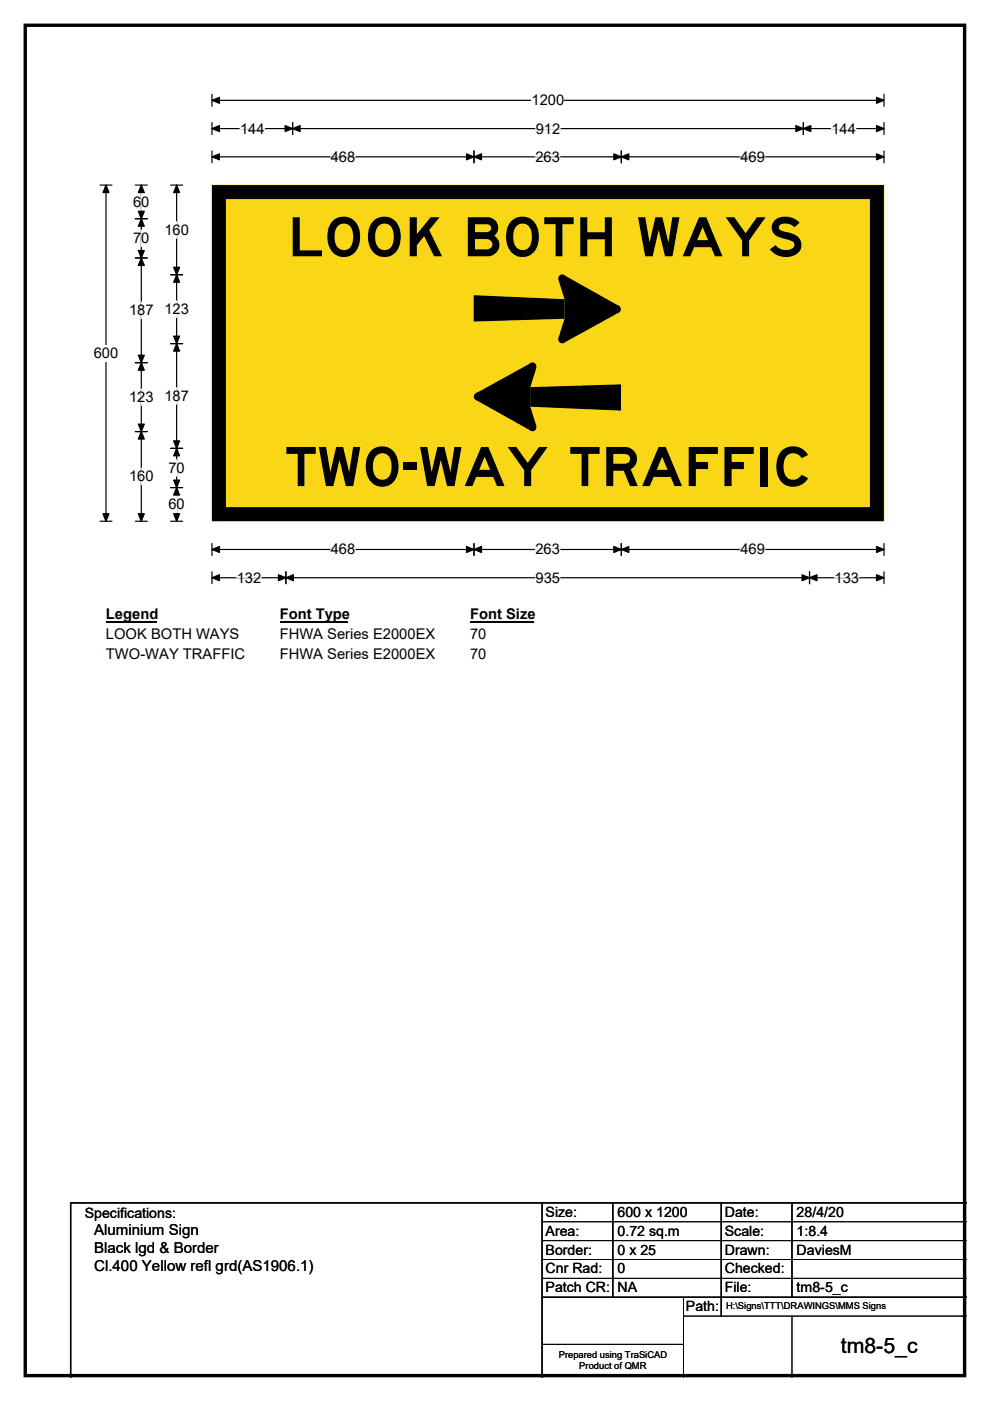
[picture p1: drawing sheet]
<svg xmlns="http://www.w3.org/2000/svg" width="210mm" height="297mm" viewBox="0 0 210 297" stroke-linecap="round" stroke-linejoin="round" font-family="sans-serif">
<path d="M5.4 5.4h199.2v286.3h-199.2z" fill="none" stroke="#000" stroke-width=".72"/>
<path d="M45 21.3h142.5M45 20v2.5M187.5 20v2.5" fill="none" stroke="#000" stroke-width=".25"/>
<path d="M45 21.3l1.5-.7v1.3zM185.9 20.6l1.6 .7-1.6 .6z" fill="#000" stroke="#000" stroke-width=".25"/>
<path d="M112.8 19.5h6.9v3.5h-6.9z" fill="#fff"/>
<g fill="none" stroke="#000" stroke-width=".25">
<path d="M21.2 39.2h2.5M22.5 39.2v71.3M45 27.3h142.5M45 26v2.5M45 32v2.5M45 33.3h142.5M62.1 26v2.5M100.5 32v2.5M131.8 32v2.5M170.4 26v2.5M187.5 26v2.5M187.5 32v2.5"/>
<path d="M21.2 110.5h2.5M45 115.2v2.6M45 116.5h142.5M100.5 115.2v2.6M131.8 115.2v2.6M187.5 115.2v2.6M45 121.2v2.6M45 122.5h142.5M60.6 121.2v2.6M171.7 121.2v2.6M187.5 121.2v2.6"/>
</g>
<g fill="#000" stroke="#000" stroke-width=".25">
<path d="M22.5 39.2l.6 1.6h-1.3zM45 27.3l1.5-.7v1.3zM45 33.3l1.5-.7v1.3zM62.1 27.3l1.5-.7v1.3zM60.5 26.6l1.6 .7-1.6 .6zM100.5 33.3l1.6-.7v1.3zM99 32.6l1.5 .7-1.5 .6zM130.2 32.6l1.6 .7-1.6 .6zM131.8 33.3l1.6-.7v1.3zM168.8 26.6l1.6 .7-1.6 .6zM170.4 27.3l1.6-.7v1.3zM185.9 26.6l1.6 .7-1.6 .6z"/>
<path d="M185.9 32.6l1.6 .7-1.6 .6zM21.8 108.9h1.3l-.6 1.6zM45 116.5l1.5-.6v1.2zM100.5 116.5l1.6-.6v1.2zM99 115.9l1.5 .6-1.5 .6zM130.2 115.9l1.6 .6-1.6 .6zM131.8 116.5l1.6-.6v1.2zM185.9 115.9l1.6 .6-1.6 .6zM45 122.5l1.5-.6v1.2zM60.6 122.5l1.6-.6v1.2zM59.1 121.9l1.5 .6-1.5 .6zM170.1 121.9l1.6 .6-1.6 .6z"/>
<path d="M171.7 122.5l1.6-.6v1.2zM185.9 121.9l1.6 .6-1.6 .6z"/>
</g>
<path d="M50.9 27.3h5.2M70.1 33.3h5.3M113.6 33.3h5.2M113.6 27.3h5.2M157 33.3h5.2M176.3 27.3h5.2M70.1 116.5h5.3M113.6 116.5h5.2M157 116.5h5.2M50.2 122.5h5.2M113.6 122.5h5.2M177 122.5h5.2" fill="none" stroke="#fff" stroke-width=".25"/>
<path d="M19.9 73.2h5.2v3.4h-5.2z" fill="#fff"/>
<g fill="none" stroke="#000" stroke-width=".25">
<path d="M28.7 39.2h2.5M30 39.2v71.3M36.2 39.2h2.5M37.5 39.2v71.3M28.7 46.4h2.5M28.7 54.7h2.5M36.2 58.3h2.5M28.7 76.9h2.5M36.2 72.9h2.5M28.7 91.5h2.5M36.2 95.1h2.5M28.7 110.5h2.5"/>
<path d="M36.2 110.5h2.5M36.2 103.4h2.5"/>
</g>
<g fill="#000" stroke="#000" stroke-width=".25">
<path d="M30 39.2l.6 1.6h-1.3zM37.5 39.2l.6 1.6h-1.3zM30 46.4l.6 1.6h-1.3zM29.3 53.1h1.3l-.6 1.6zM29.3 44.8h1.3l-.6 1.6zM30 54.7l.6 1.6h-1.3zM37.5 58.3l.6 1.5h-1.3zM36.8 56.7h1.3l-.6 1.6zM29.3 75.3h1.3l-.6 1.6zM30 76.9l.6 1.6h-1.3zM36.8 71.3h1.3l-.6 1.6zM37.5 72.9l.6 1.5h-1.3z"/>
<path d="M29.3 89.9h1.3l-.6 1.6zM30 91.5l.6 1.6h-1.3zM36.8 93.5h1.3l-.6 1.6zM37.5 95.1l.6 1.5h-1.3zM29.3 108.9h1.3l-.6 1.6zM36.8 101.8h1.3l-.6 1.6zM37.5 103.4l.6 1.6h-1.3zM36.8 108.9h1.3l-.6 1.6z"/>
</g>
<path d="M30 41.1v3.5M30 48.8v3.5M37.5 47v3.5M30 64.1v3.4M37.5 63.8v3.5M30 82.5v3.4M30 99.3v3.4M37.5 82.2v3.5M37.5 97.5v3.5M37.5 105.2v3.5" fill="none" stroke="#fff" stroke-width=".25"/>
<path d="M22.5 128.5h10.7v3.5h-10.7z" fill="#fff"/>
<path d="M22.5 131.8h10.7" fill="none" stroke="#000" stroke-width=".32"/>
<path d="M59.3 128.5h14.4v3.5h-14.4z" fill="#fff"/>
<path d="M59.3 131.8h14.4" fill="none" stroke="#000" stroke-width=".32"/>
<path d="M99.7 128.5h13.5v3.5h-13.5z" fill="#fff"/>
<path d="M99.7 131.8h13.5" fill="none" stroke="#000" stroke-width=".32"/>
<g fill="#fff">
<path d="M22.5 132.7h28.1v3.5h-28.1z"/>
<path d="M59.3 132.7h32.9v3.5h-32.9z"/>
<path d="M99.7 132.7h3.5v3.5h-3.5z"/>
<path d="M22.5 136.9h29.3v3.5h-29.3z"/>
<path d="M59.3 136.9h32.9v3.5h-32.9z"/>
<path d="M99.7 136.9h3.5v3.5h-3.5z"/>
</g>
<path d="M45 39.3h142.5v71.2h-142.5z" fill="#fad716"/>
<path d="M45 39.2h142.5v71.3h-142.5z" fill="none" stroke="#fad716" stroke-width=".21"/>
<path d="M46.4 40.7h139.6v68.3h-139.6z" fill="none" stroke="#000" stroke-width="3"/>
<g fill="#000">
<path d="M100.5 62.6l19.2 .8v4.2l-19.2 .6zM112.5 82.1l19.2-.6v5.6l-19.2-.9z"/>
<path d="M118.4 59.3l1.2-1 11.7 6.6v1.4l-11.7 6.4-1.2-1 1.3-4.1v-4.2z" fill-rule="evenodd"/>
<path d="M101 83.4l11.6-6.4 1.2 .9-1.3 4.2v4.1l1.3 4.2-1.2 .9-11.6-6.5z" fill-rule="evenodd"/>
<circle cx="119.2" cy="59" r=".82"/>
<circle cx="112.9" cy="77.7" r=".82"/>
<circle cx="119.2" cy="72" r=".82"/>
<circle cx="130.9" cy="65.6" r=".82"/>
<circle cx="101.3" cy="84.1" r=".82"/>
<circle cx="112.9" cy="90.6" r=".82"/>
</g>
<path d="M115 255v37M130 255v20M153 255v24M168 255v20M205 255h-190v37M115 275h90" fill="none" stroke="#000" stroke-width=".3"/>
<path d="M115 259h90M115 263h90M115 267h90M115 271h90M145 279h60M145 275v17M168 279v13M115 285h30" fill="none" stroke="#000" stroke-width=".21"/>
<g font-size="11.5">
<text x="61" y="54.4">LOOK BOTH WAYS</text>
<text x="60.4" y="103.1">TWO-WAY TRAFFIC</text>
</g>
<text font-size="4.5" x="178.4" y="286.9">tm8-5_c</text>
<g font-size="3.2">
<text x="20" y="261.9">Aluminium Sign</text>
<text x="20" y="265.7">Black lgd &amp; Border</text>
<text x="20" y="269.6">Cl.400 Yellow refl grd(AS1906.1)</text>
</g>
<g font-size="3.1">
<text x="112.8" y="22.3">1200</text>
<text x="50.9" y="28.3">144</text>
<text x="113.6" y="28.3">912</text>
<text x="176.3" y="28.3">144</text>
<text x="70.1" y="34.3">468</text>
<text x="113.6" y="34.3">263</text>
<text x="157" y="34.3">469</text>
<text x="28.2" y="43.9">60</text>
<text x="28.2" y="51.6">70</text>
<text x="34.9" y="49.8">160</text>
<text x="27.4" y="66.8">187</text>
<text x="34.9" y="66.6">123</text>
<text x="19.9" y="75.9">600</text>
<text x="27.4" y="85.3">123</text>
<text x="34.9" y="85">187</text>
<text x="35.7" y="100.3">70</text>
<text x="27.4" y="102.1">160</text>
<text x="35.7" y="108">60</text>
<text x="70.1" y="117.6">468</text>
<text x="113.6" y="117.6">263</text>
<text x="157" y="117.6">469</text>
<text x="50.2" y="123.5">132</text>
<text x="113.6" y="123.5">935</text>
<text x="177" y="123.5">133</text>
<text x="22.5" y="131.3">Legend</text>
<text x="59.3" y="131.3">Font Type</text>
<text x="99.7" y="131.3">Font Size</text>
<text x="22.5" y="135.5">LOOK BOTH WAYS</text>
<text x="59.3" y="135.5">FHWA Series E2000EX</text>
<text x="99.7" y="135.5">70</text>
<text x="22.5" y="139.7">TWO-WAY TRAFFIC</text>
<text x="59.3" y="139.7">FHWA Series E2000EX</text>
<text x="99.7" y="139.7">70</text>
</g>
<g font-size="3">
<text x="115.7" y="258">Size:</text>
<text x="131" y="258">600 x 1200</text>
<text x="153.7" y="258">Date:</text>
<text x="169" y="258">28/4/20</text>
<text x="18" y="258.2">Specifications:</text>
<text x="115.7" y="262">Area:</text>
<text x="131" y="262">0.72 sq.m</text>
<text x="153.7" y="262">Scale:</text>
<text x="169" y="262">1:8.4</text>
<text x="115.7" y="266">Border:</text>
<text x="115.7" y="270">Cnr Rad:</text>
<text x="131" y="266">0 x 25</text>
<text x="131" y="270">0</text>
<text x="153.7" y="266">Drawn:</text>
<text x="153.7" y="270">Checked:</text>
<text x="169" y="266">DaviesM</text>
<text x="115.7" y="274">Patch CR:</text>
<text x="131" y="274">NA</text>
<text x="153.7" y="274">File:</text>
<text x="169" y="274">tm8-5_c</text>
<text x="145.5" y="278">Path:</text>
</g>
<g font-size="2">
<text x="154" y="277.6">H:\Signs\TTT\DRAWINGS\MMS Signs</text>
<text x="118.5" y="287.8">Prepared using TraSiCAD</text>
<text x="122.9" y="290.2">Product of QMR</text>
</g>
</svg>
